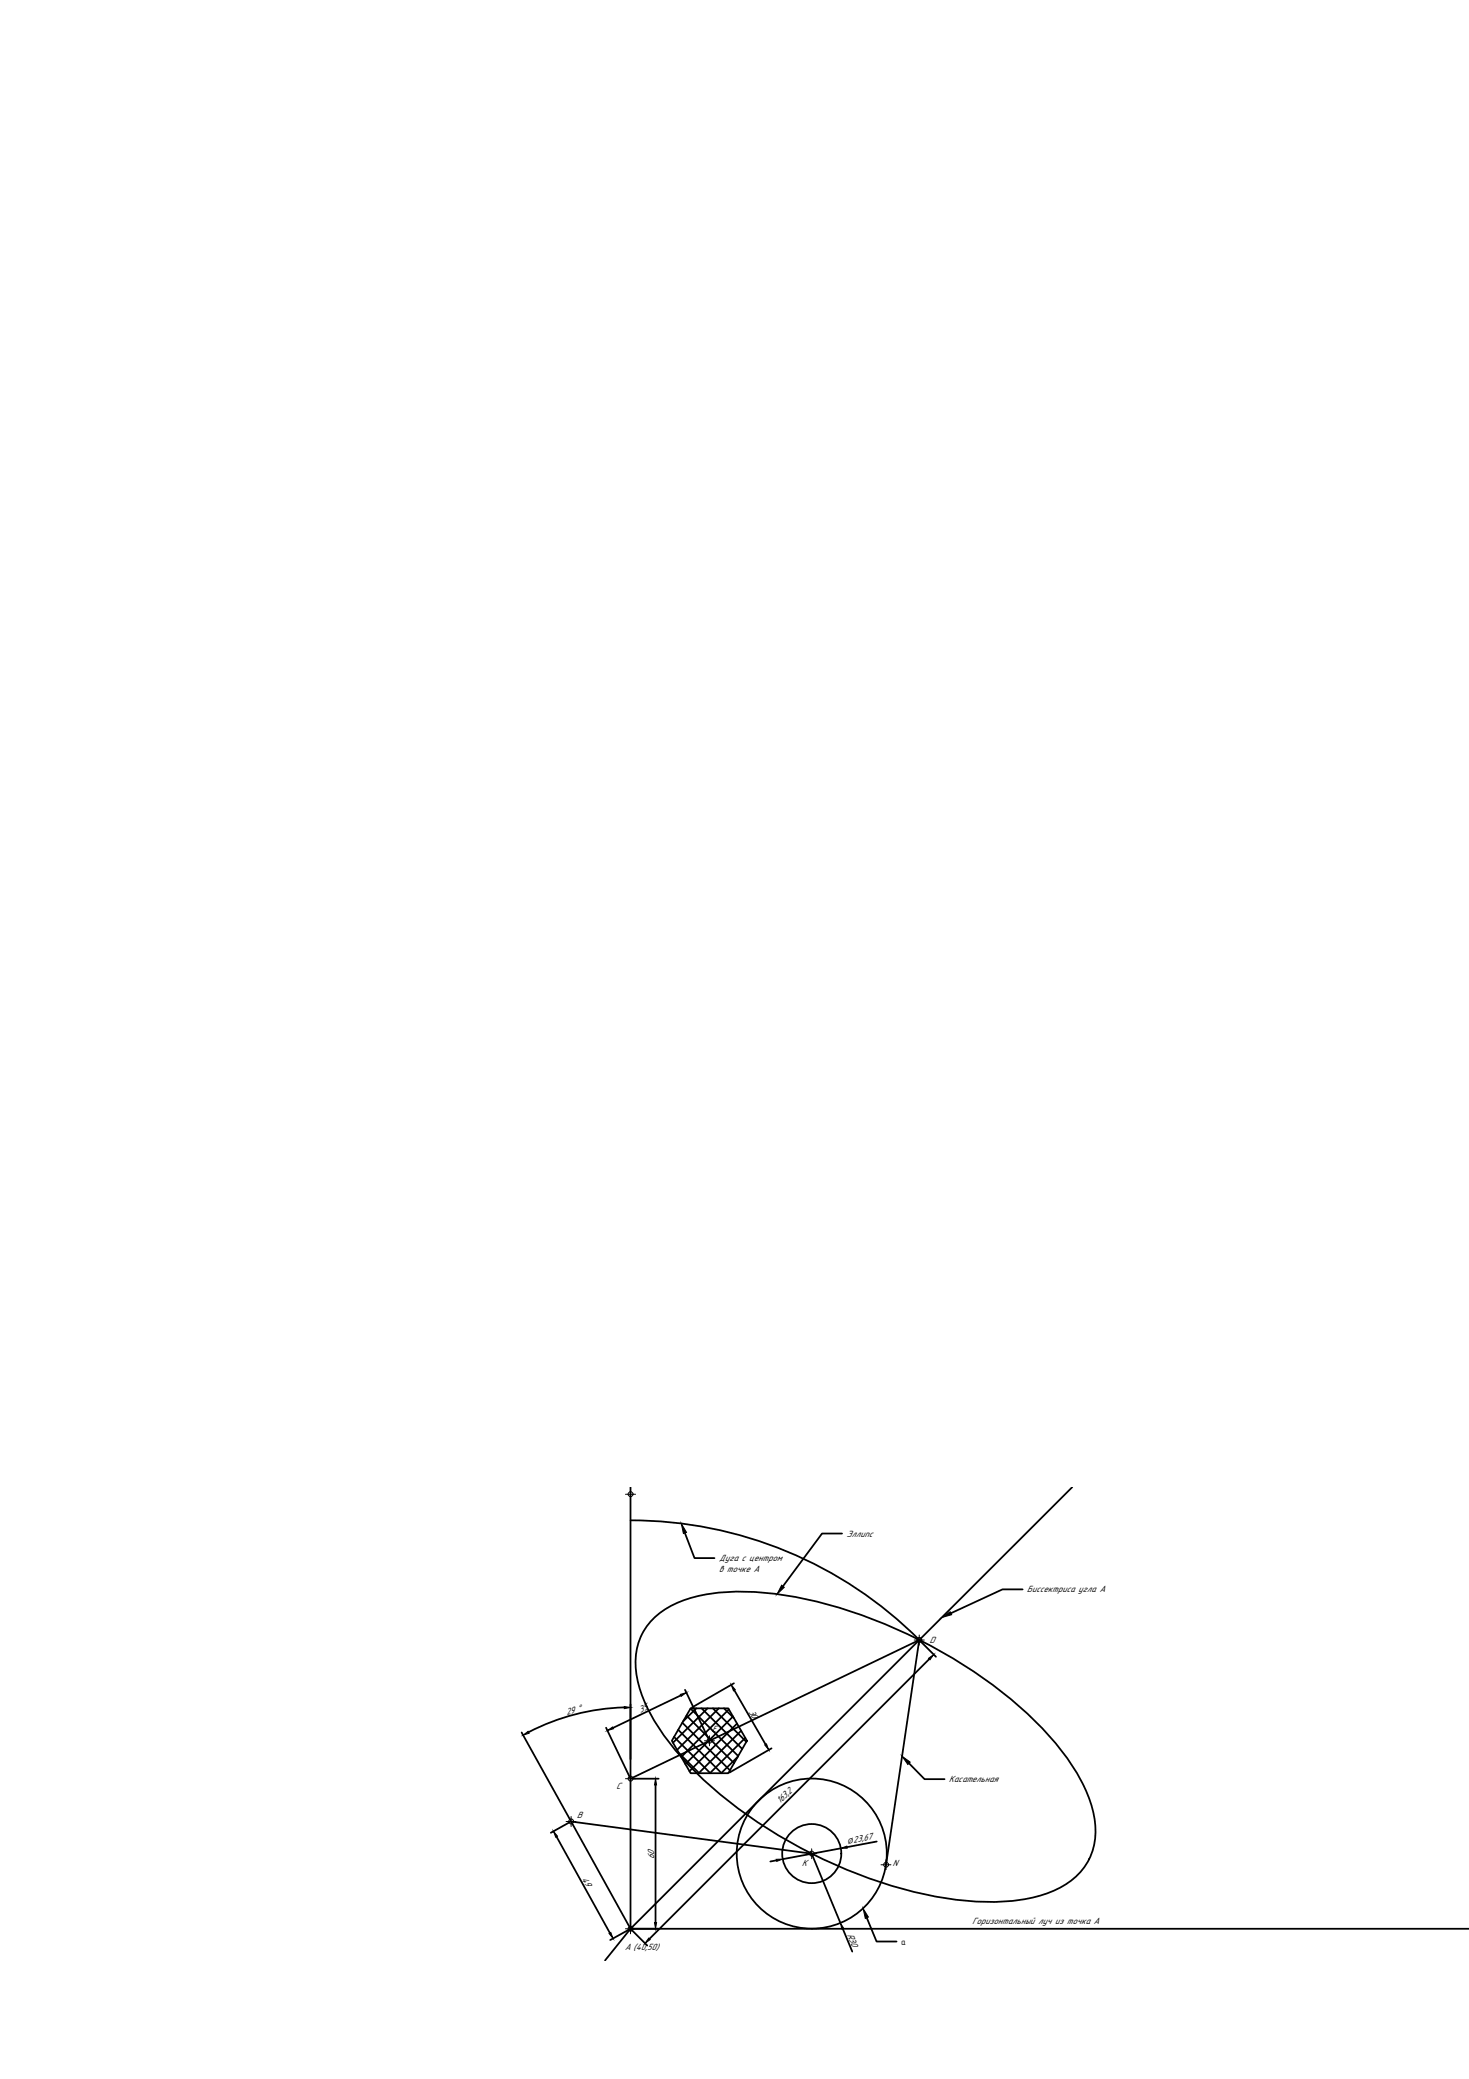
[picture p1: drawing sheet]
<svg xmlns="http://www.w3.org/2000/svg" width="210mm" height="297mm" viewBox="0 0 210 297" stroke-linecap="round" stroke-linejoin="round" font-family="sans-serif">
<!-- layer: 0 -->
<g fill="none" stroke="#000" stroke-width=".25">
<path d="M90.1 212.5v63.1h119.9M90.1 217.2a58.3 58.3 0 0 1 41.3 17.1M97.9 219l1.3 3.6h2.9M120.3 219.1h-2.8l-5.6 7.5M153.2 212.5l-63.1 63.1M93.3 231.3a14.5 14.5 0 0 1 8.4-3.6 43.1 43.1 0 0 1 17.2 1.7 70.7 70.7 0 0 1 29.2 16.7 31.7 31.7 0 0 1 7.6 11.2 10.2 10.2 0 0 1-.8 9.5 12.2 12.2 0 0 1-7.5 4.4 38.1 38.1 0 0 1-16.6-.8 70.5 70.5 0 0 1-31.6-17.4 31.7 31.7 0 0 1-7.6-11.2 10.2 10.2 0 0 1 .8-9.4zM131.5 234.5l2.2 2.2M132.8 237l-40 40M146.1 227.1h-2.9l-7.3 3.4M74.5 247.5l7 12.6M86.6 246.9l3.4 7M89.2 243.9a31.6 31.6 0 0 0-13.6 3.6"/>
<path d="M90.1 254.1l41.2-19.8-4.7 32.1M90.1 243.5v7.9M90.3 254.1h3.8M93.7 255v19.7M96.3 248.2l5.2 5.2M96.9 247.1l6.2 6.3M97 250.5l2.9 2.9M97.3 242.2l-9.7 4.7M97.5 246.1l6.8 6.8M97.9 241.4l3.4 7.1M98.1 245.1l6.8 6.8M98.7 244.1l6.8 6.8"/>
<path d="M98.7 244.1h5.4l2.6 4.6-2.6 4.7h-5.4l-2.7-4.7zM99.5 244.1l-1.9 1.9M100.3 244.1l5.8 5.8M101.1 244.1l-4.9 4.9M101.9 244.1l4.7 4.8M102.7 244.1l-5.9 5.9M103.4 244.1l1.5 1.4M104.1 244.2l-6.7 6.8M104.7 245.2l-6.8 6.8M104.9 240.5l-6 3.5M104.9 241.5l4.5 7.7M105.3 246.3l-6.8 6.8"/>
<path d="M105.4 251l-2.4 2.4M105.9 247.3l-6.1 6.1M106.5 248.3l-5.1 5.1M110.2 249.8l-5.9 3.4M129.9 251.9l2.2 2.3h2.9M79.5 262.4l7.7 13.8M81.4 260.4l-2.7 1.5M89.9 275.7l-2.7 1.5M90.1 275.6l-3.6 4.5M90.2 275.7l2.3 2.3M90.3 275.6h3.8M110.9 265.8l-.8 .2"/>
<path d="M120.1 274.8l-4.1-10-34.4-4.5 8.5 15.3M120.1 264.1l-8.3 1.5M120.4 275.6l1.4 3.2M123.9 274l1.4 3.4h2.8M125.3 263.1l-4.3 .8"/>
<circle cx="116" cy="264.8" r="10.7"/>
<circle cx="116" cy="264.8" r="4.2"/>
</g>
<g fill="none" stroke="#000" stroke-width=".14">
<path d="M89.4 213.5h1.4M90.1 212.8v1.4M130.6 234.3h1.5M131.3 233.6v1.4M81.6 259.5v1.5M89.4 254.1h1.4M90.1 253.4v1.5M100.7 248.7h1.4M101.4 248v1.4M80.9 260.3h1.4M89.4 275.6h1.4M90.1 274.9v1.4"/>
<path d="M115.3 264.8h1.4M116 264.1v1.5M125.9 266.4h1.4M126.6 265.7v1.4"/>
<circle cx="90.1" cy="213.5" r=".35"/>
<circle cx="131.4" cy="234.3" r=".35"/>
<circle cx="90.1" cy="254.1" r=".35"/>
<circle cx="101.4" cy="248.7" r=".35"/>
<circle cx="81.6" cy="260.2" r=".35"/>
<circle cx="90.1" cy="275.6" r=".35"/>
<circle cx="116" cy="264.8" r=".35"/>
<circle cx="126.6" cy="266.4" r=".35"/>
</g>
<g fill="#000" stroke="#000" stroke-width=".14">
<path d="M97.4 217.7l.7 1.2-.5 .2zM111.7 226.5l.4 .3-1.1 1zM132.7 236.9l.7-.5-.5 .7zM134.6 231.1l1.2-.8 .2 .4zM74.7 247.9l.8-.5 .1 .2zM86.8 247.3l.7-.6 .2 .3zM89.2 243.8l.9 .2-.9 .1zM93.7 254.1l.1 .9h-.3zM97.2 242.1l.9-.3-.8 .6zM104.5 240.7l.6 .7-.3 .2zM109.3 249.3l.2-.1 .3 .8zM128.9 250.9l1.2 .9-.4 .3z"/>
<path d="M79.1 261.6l.6 .7-.3 .2zM87 276.3l.3-.2 .3 .9zM92.7 276.9l.2 .2-.7 .6zM93.5 274.7h.3l-.1 .9zM110.9 265.6h.9l-.8 .3zM120.1 274.8l.5 .7-.3 .1zM120.1 264.1l.9-.3 .1 .3zM123.3 272.7l.8 1.2-.5 .2z"/>
</g>
<g font-size="1.4">
<text x="121" y="219.5">Эллипс</text>
<text x="102.7" y="224.6">в точке А</text>
<text x="102.8" y="223.1">Дуга с центром</text>
<text x="146.7" y="227.4">Биссектриса угла А</text>
<text x="132.8" y="234.7">D</text>
<text x="81" y="245" transform="rotate(-15 81 245)">29 °</text>
<text x="91.5" y="244.7" transform="rotate(-26 91.5 244.7)">35</text>
<text x="106.9" y="244.5" transform="rotate(60 106.9 244.5)">30</text>
<text x="101.7" y="247.5">Е</text>
<text x="88.1" y="255.6">С</text>
<text x="111.4" y="257.8" transform="rotate(-45 111.4 257.8)">163,2</text>
<text x="135.6" y="254.6">Касательная</text>
<text x="82.4" y="259.8">В</text>
<text x="122" y="263.3" transform="rotate(-11 122 263.3)">23,67</text>
<text x="83.1" y="268.4" transform="rotate(61 83.1 268.4)">49</text>
<text x="93.5" y="265.7" transform="rotate(-90 93.5 265.7)">60</text>
<text x="114.6" y="266.6">К</text>
<text x="127.5" y="266.7">N</text>
<text x="138.9" y="274.9">Горизонтальный луч из точка А</text>
<text x="89.3" y="278.6">А (40,50)</text>
<text x="121" y="276.4" transform="rotate(68 121 276.4)">R30</text>
</g>
<text font-size="1.3" x="128.7" y="277.8">а</text>
<text font-size="1" x="121.2" y="263.4" transform="rotate(-13 121.2 263.4)">Ø</text>
</svg>
